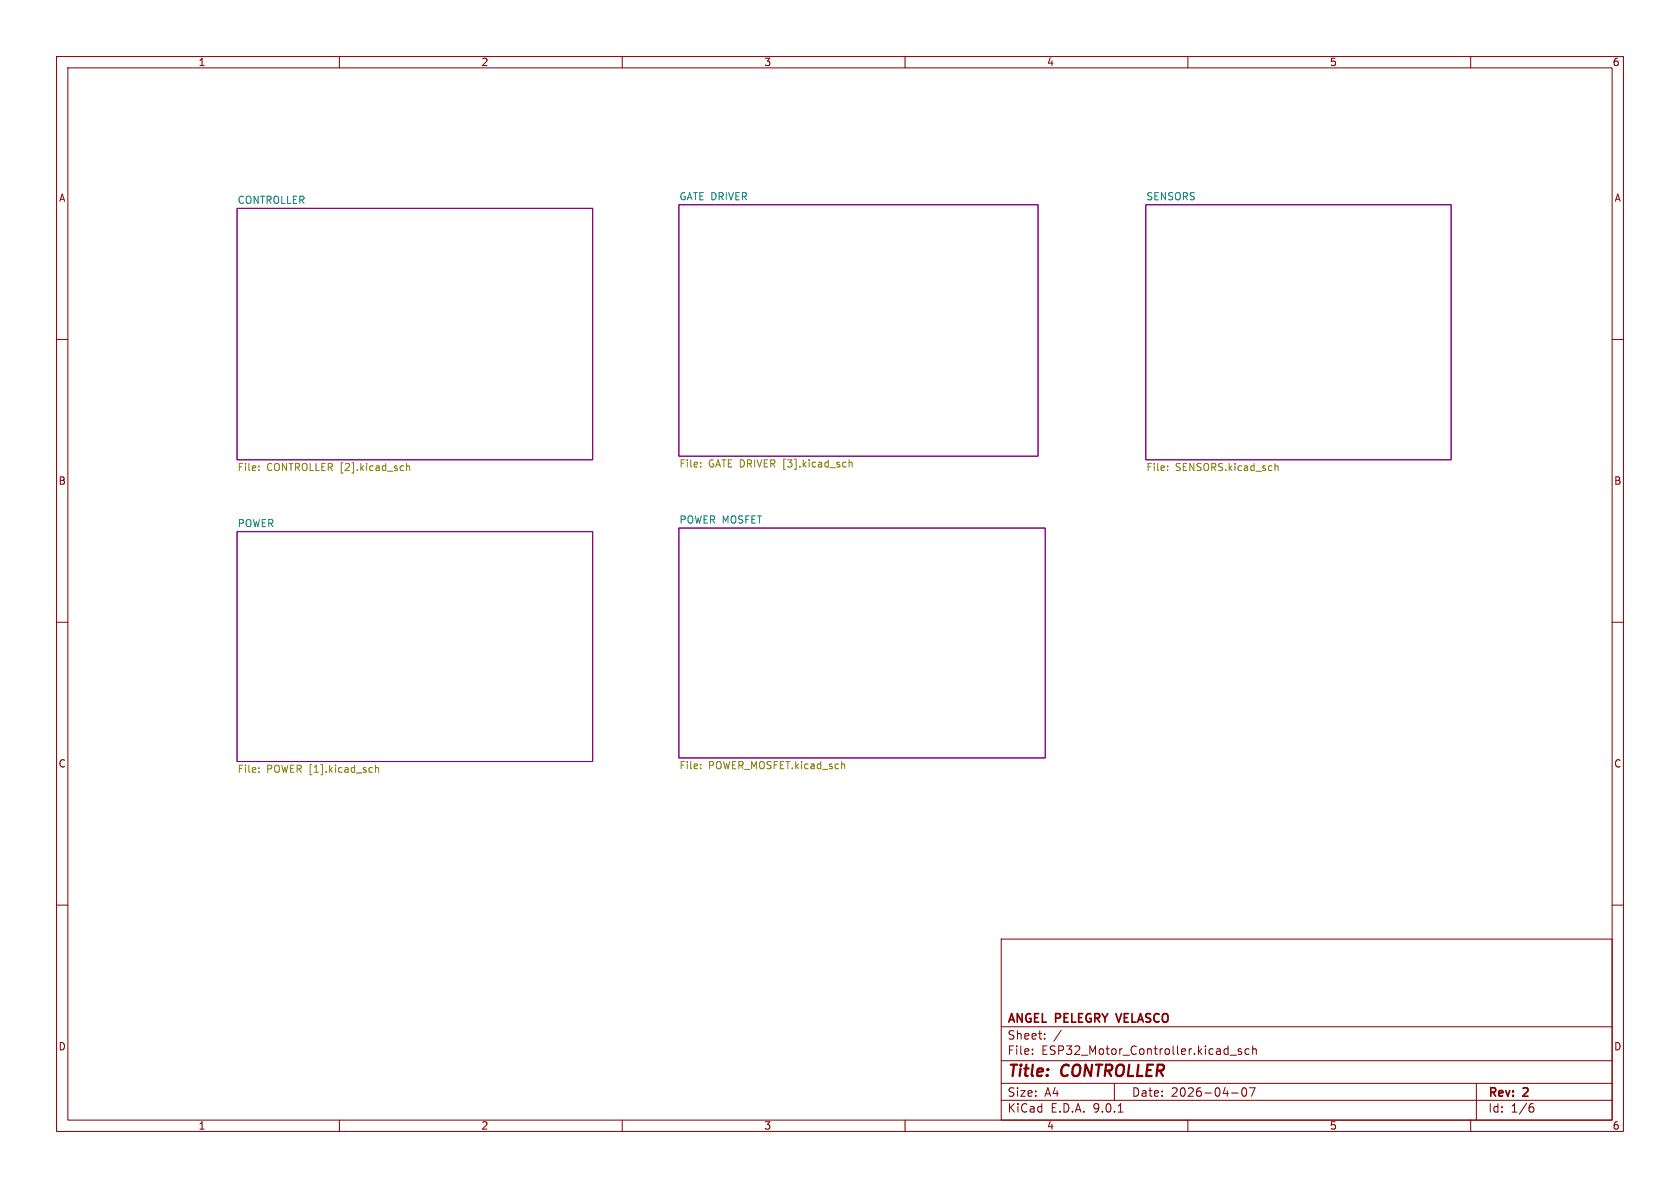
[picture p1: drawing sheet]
<svg xmlns="http://www.w3.org/2000/svg" width="297mm" height="210mm" viewBox="0 0 297 210" stroke-linecap="round" stroke-linejoin="round" font-family="sans-serif">
<path d="M0 0h297v210h-297z" fill="#fff" stroke="#fff" stroke-width=".18"/>
<g fill="none" stroke="#840000" stroke-width=".18">
<path d="M10 10h277v190h-277zM12 12h273v186h-273zM60 10v2M110 10v2M160 10v2M210 10v2M260 10v2M10 60h2M285 60h2M10 110h2M285 110h2M10 160h2"/>
<path d="M177 166h108v32h-108zM285 160h2M60 198v2M110 198v2M160 198v2M177 194.5h108M177 191.5h108M177 187.5h108M177 181.5h108M182.5 186.3v.1M182.5 185.5v.1M184.7 183.6v.1"/>
<path d="M184.7 182.8v.1M187.6 182.1l-1.3 2M197 191.5v3M197.7 196.6h.8M210 198v2M217.5 186.5h1.1M217.7 193.2h1.2M219.5 185.5l-.4-.1-.2 .2 .1 .2 .5 .2v.3h-.6M219.7 192.4l.2-.1a.81 .81 0 0 1 .6 .6 .81 .81 0 0 1-.3 .8l-.2 .1a.81 .81 0 0 1-.3-1.4zM220.8 185.5l-.4-.1-.3 .3v.4l.1 .2h.6M220.9 192.3h1l-.7 1.5M221.5 185.5l.2-.1 .3 .1 .1 .9"/>
<path d="M221.5 184.9v1.5M260 198v2M261 191.5v6.5M270.6 195.7h.4l.2 .3-.1 .5-.5 .1M271 195.1l-.4 .1"/>
</g>
<path d="M197.3 179.2l.5 1.5" fill="none" stroke="#840000" stroke-width=".3"/>
<path d="M41.9 36.8h62.9v44.5h-62.9zM120 36.2h63.5v44.4h-63.5zM202.6 36.2h53.9v45.1h-53.9zM41.9 94h62.9v40.6h-62.9zM120 93.3h64.8v40.7h-64.8z" fill="none" stroke="#840084" stroke-width=".18"/>
<g fill="none" stroke="#848400" stroke-width=".18">
<path d="M45.8 83.1v.1M45.8 82.4v.1M71 82.3l.3 .1M71.3 83.1l-.3 .1M71.9 82.5l.2-.2 .3 .1v.8M71.9 81.9v1.3M123.9 81.8v.1M123.9 82.4v.2M149.4 81.7l.2 .1M149.6 82.5l-.2 .1M150.1 81.3v1.3M150.1 81.8l.2-.1 .3 .1 .1 .8"/>
<path d="M206.4 83.1v.1M206.4 82.4v.1M225.4 82.5l.2-.2 .3 .1v.8M225.4 81.9v1.3M45.8 135.7v.2M45.8 136.4v.1M65.5 135.7h.3M65.8 136.5h-.3M66.4 135.8l.2-.1h.3v.8M66.4 135.3v1.2M123.9 135.8v.1M123.9 135.1v.1"/>
<path d="M149 135l.3 .2v.7"/>
</g>
<g font-size="2.8" fill="#840000">
<text x="178" y="190.9">Title:</text>
<text x="187.7" y="190.9">CONTROLLER</text>
</g>
<g font-size="2.1" fill="#840000">
<text x="178" y="184">Sheet:</text>
<text x="178" y="181.2">ANGEL PELEGRY</text>
<text x="198.1" y="181.2">VELASCO</text>
<text x="178" y="186.7">File:</text>
<text x="184.1" y="186.7">ESP32_Motor_Controller.kicad_sch</text>
<text x="178" y="196.9">KiCad</text>
<text x="178" y="194.1">Size:</text>
<text x="184.7" y="194.1">A4</text>
<text x="185.7" y="196.9">E.D.A.</text>
<text x="193.3" y="196.9">9.0.1</text>
<text x="200" y="194.1">Date:</text>
<text x="207" y="194.1">2026-04-07</text>
<text x="263" y="194.3">Rev:</text>
<text x="263" y="196.9">Id:</text>
<text x="267.1" y="196.9">1/6</text>
<text x="269.4" y="194.3">2</text>
</g>
<g font-size="1.8" fill="#840000">
<text x="35" y="11.9">1</text>
<text x="85" y="11.9">2</text>
<text x="135" y="11.9">3</text>
<text x="185" y="11.9">4</text>
<text x="235" y="11.9">5</text>
<text x="285" y="11.9">6</text>
<text x="10.3" y="35.9">A</text>
<text x="285.3" y="35.9">A</text>
<text x="10.3" y="85.9">B</text>
<text x="285.3" y="85.9">B</text>
<text x="10.3" y="135.9">C</text>
<text x="285.3" y="135.9">C</text>
<text x="10.3" y="185.9">D</text>
<text x="285.3" y="185.9">D</text>
<text x="35" y="199.9">1</text>
<text x="85" y="199.9">2</text>
<text x="135" y="199.9">3</text>
<text x="185" y="199.9">4</text>
<text x="235" y="199.9">5</text>
<text x="285" y="199.9">6</text>
</g>
<g font-size="1.8" fill="#008484">
<text x="120" y="35.5">GATE DRIVER</text>
<text x="202.6" y="35.5">SENSORS</text>
<text x="41.9" y="36.1">CONTROLLER</text>
<text x="41.9" y="93.3">POWER</text>
<text x="120" y="92.6">POWER MOSFET</text>
</g>
<g font-size="1.8" fill="#848400">
<text x="41.9" y="83.6">File:</text>
<text x="47.1" y="83.6">CONTROLLER [2].kicad_sch</text>
<text x="120" y="83">File:</text>
<text x="125.2" y="83">GATE DRIVER [3].kicad_sch</text>
<text x="202.6" y="83.6">File:</text>
<text x="207.8" y="83.6">SENSORS.kicad_sch</text>
<text x="41.9" y="136.9">File:</text>
<text x="47.1" y="136.9">POWER [1].kicad_sch</text>
<text x="120" y="136.3">File:</text>
<text x="125.2" y="136.3">POWER_MOSFET.kicad_sch</text>
</g>
</svg>
